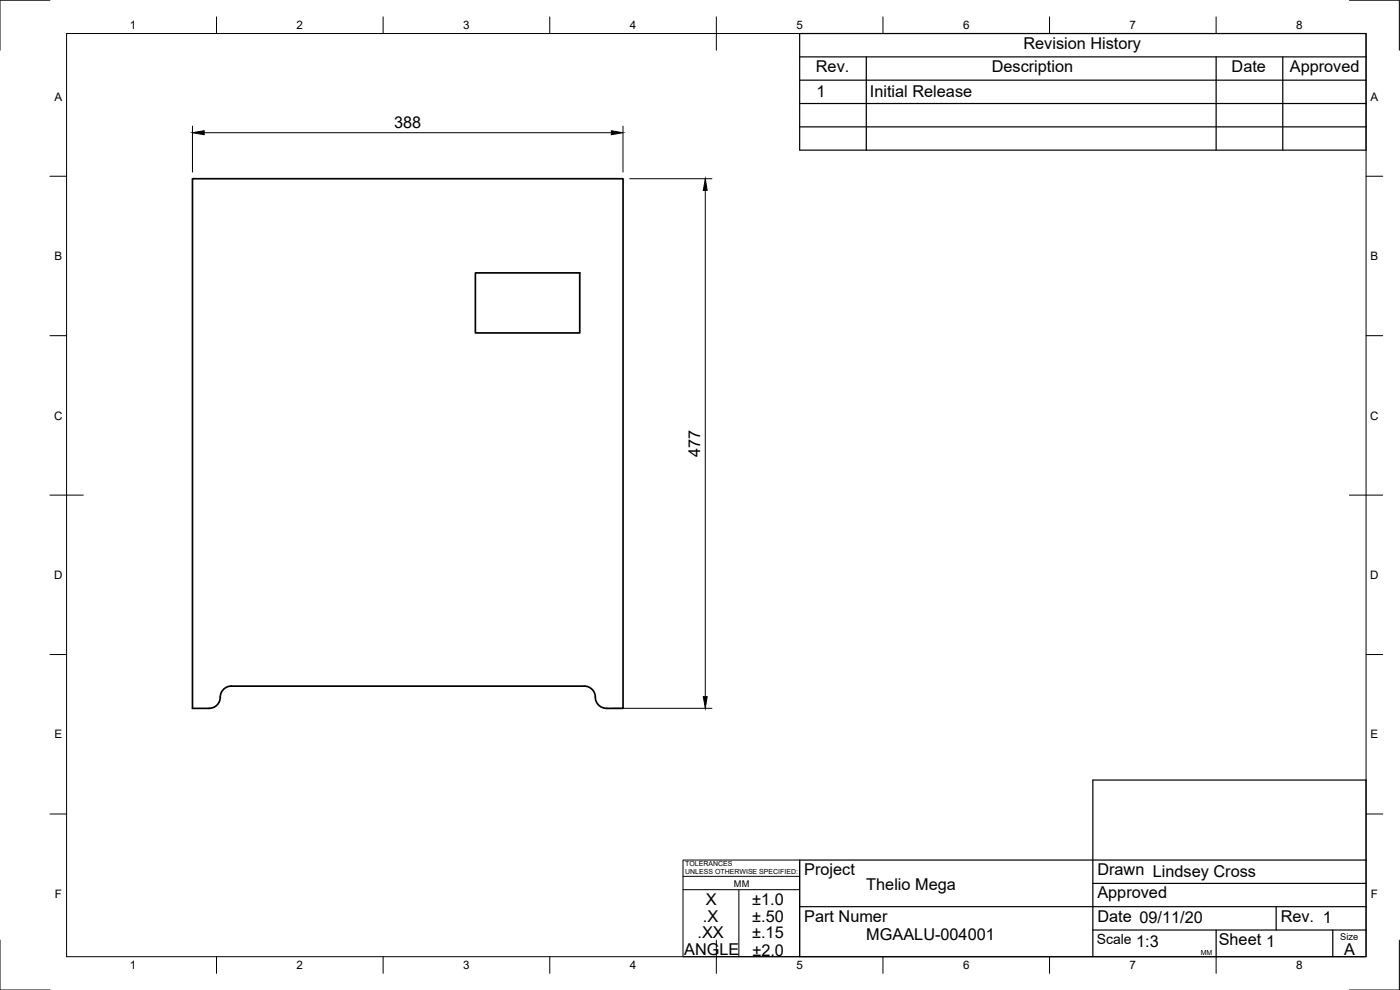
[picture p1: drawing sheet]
<svg xmlns="http://www.w3.org/2000/svg" width="420mm" height="297mm" viewBox="0 0 420 297" stroke-linecap="round" stroke-linejoin="round" font-family="sans-serif">
<!-- layer: Visible -->
<path d="M142.7 81.9h31.3v18h-31.3zM62.8 212.5a3.5 3.5 0 0 0 3.4-4 3.3 3.3 0 0 1 3.2-2.6h105.9a3.5 3.5 0 0 1 3.4 4 3.3 3.3 0 0 0 3.3 2.6h5v-158.9h-129.2v158.9h5" fill="none" stroke="#000" stroke-width=".51"/>
<!-- layer: Border -->
<g fill="none" stroke="#000" stroke-width=".3">
<path d="M15 .1h-15v15M20 10.1h390v276.9h-390zM65 5.1v5M115 5.1v5M165 5.1v5M215 5.1v10M265 5.1v5M315 5.1v5M365 5.1v5M405 .1h15v15M15 52.9h5M410 52.9h5"/>
<path d="M15 100.7h5M410 100.7h5M15 148.6h10M405 148.6h10M15 196.4h5M410 196.4h5M15 244.2h5M410 244.2h5M0 282.1v14.9h15M65 287v5M115 287v5M165 287v5"/>
<path d="M215 282.1v9.9M265 287v5M315 287v5M365 287v5M420 282.1v14.9h-15"/>
</g>
<!-- layer: TitleBlock -->
<g fill="none" stroke="#000" stroke-width=".36">
<path d="M240 10.1h170v34.9h-170zM240 17.1h170M260 17.1v27.9M365 17.1v27.9M385 17.1v27.9M240 38.1h170M240 31.1h170M240 24.1h170M410 258h-170v29h170v-53h-82v53M240 272h170M328 279h82M328 265.1h82"/>
<path d="M365 279v8M383 272v7M400 279v8"/>
</g>
<path d="M205 258h35v29h-35zM205 262.9h35M205 266.9h35M221.7 266.9v20" fill="none" stroke="#000" stroke-width=".3"/>
<!-- layer: Dimensions -->
<path d="M57.8 37.8v13.8M61.3 39.8h122.2M187 37.8v13.8M189 53.6h24.7M211.7 57.1v151.9M184 212.5h29.7" fill="none" stroke="#000" stroke-width=".3"/>
<path d="M57.8 39.8l3.5-.6v1.2zM183.5 39.2l3.5 .6-3.5 .6zM211.7 53.6l.5 3.5h-1.1zM211.1 209h1.1l-.5 3.5z" fill="#000" stroke="#000" stroke-width=".3"/>
<g font-size="4.9">
<text x="307.1" y="14.6">Revision History</text>
<text x="244.9" y="21.6">Rev.</text>
<text x="297.6" y="21.6">Description</text>
<text x="369.6" y="21.6">Date</text>
<text x="387.1" y="21.6">Approved</text>
<text x="245" y="29.1">1</text>
<text x="261.1" y="29.1">Initial Release</text>
<text x="118.3" y="38.3">388</text>
<text x="210.2" y="137.1" transform="rotate(-90 210.2 137.1)">477</text>
<text x="241.3" y="262.6">Project</text>
<text x="329.3" y="262.6">Drawn Lindsey Cross</text>
<text x="260" y="267">Thelio Mega</text>
<text x="329.3" y="269.5">Approved</text>
<text x="211.9" y="271.6">X</text>
<text x="225.8" y="271.6">±1.0</text>
<text x="209.3" y="281.5">.XX</text>
<text x="211" y="276.5">.X</text>
<text x="225.7" y="281.6">±.15</text>
<text x="225.8" y="276.6">±.50</text>
<text x="241.3" y="276.5">Part Numer</text>
<text x="329.3" y="276.5">Date 09/11/20</text>
<text x="384.3" y="276.5">Rev. 1</text>
<text x="205.3" y="286.6">ANGLE</text>
<text x="225.8" y="286.7">±2.0</text>
<text x="260" y="282.1">MGAALU-004001</text>
<text x="341" y="284">1:3</text>
<text x="365.8" y="283.6">Sheet 1</text>
<text x="403.4" y="286.5">A</text>
</g>
<text font-size="4.2" x="329.1" y="283.1">Scale</text>
<g font-size="3.5">
<text x="39" y="8.8">1</text>
<text x="89" y="8.8">2</text>
<text x="139" y="8.8">3</text>
<text x="189" y="8.8">4</text>
<text x="239" y="8.8">5</text>
<text x="289" y="8.8">6</text>
<text x="339" y="8.8">7</text>
<text x="389" y="8.8">8</text>
<text x="16.3" y="30.2">A</text>
<text x="411.3" y="30.2">A</text>
<text x="16.3" y="78">B</text>
<text x="411.3" y="78">B</text>
<text x="16.2" y="125.9">C</text>
<text x="411.2" y="125.9">C</text>
<text x="16.2" y="173.7">D</text>
<text x="411.2" y="173.7">D</text>
<text x="16.3" y="221.6">E</text>
<text x="411.3" y="221.6">E</text>
<text x="16.4" y="269.4">F</text>
<text x="411.4" y="269.4">F</text>
<text x="39" y="290.8">1</text>
<text x="89" y="290.8">2</text>
<text x="139" y="290.8">3</text>
<text x="189" y="290.8">4</text>
<text x="239" y="290.8">5</text>
<text x="289" y="290.8">6</text>
<text x="339" y="290.8">7</text>
<text x="389" y="290.8">8</text>
</g>
<g font-size="2.8">
<text x="220.3" y="266.1">MM</text>
<text x="402.3" y="282.1">Size</text>
</g>
<g font-size="2.1">
<text x="205.6" y="259.8">TOLERANCES</text>
<text x="205.6" y="262.3">UNLESS OTHERWISE SPECIFIED:</text>
<text x="360.4" y="286.5">MM</text>
</g>
</svg>
